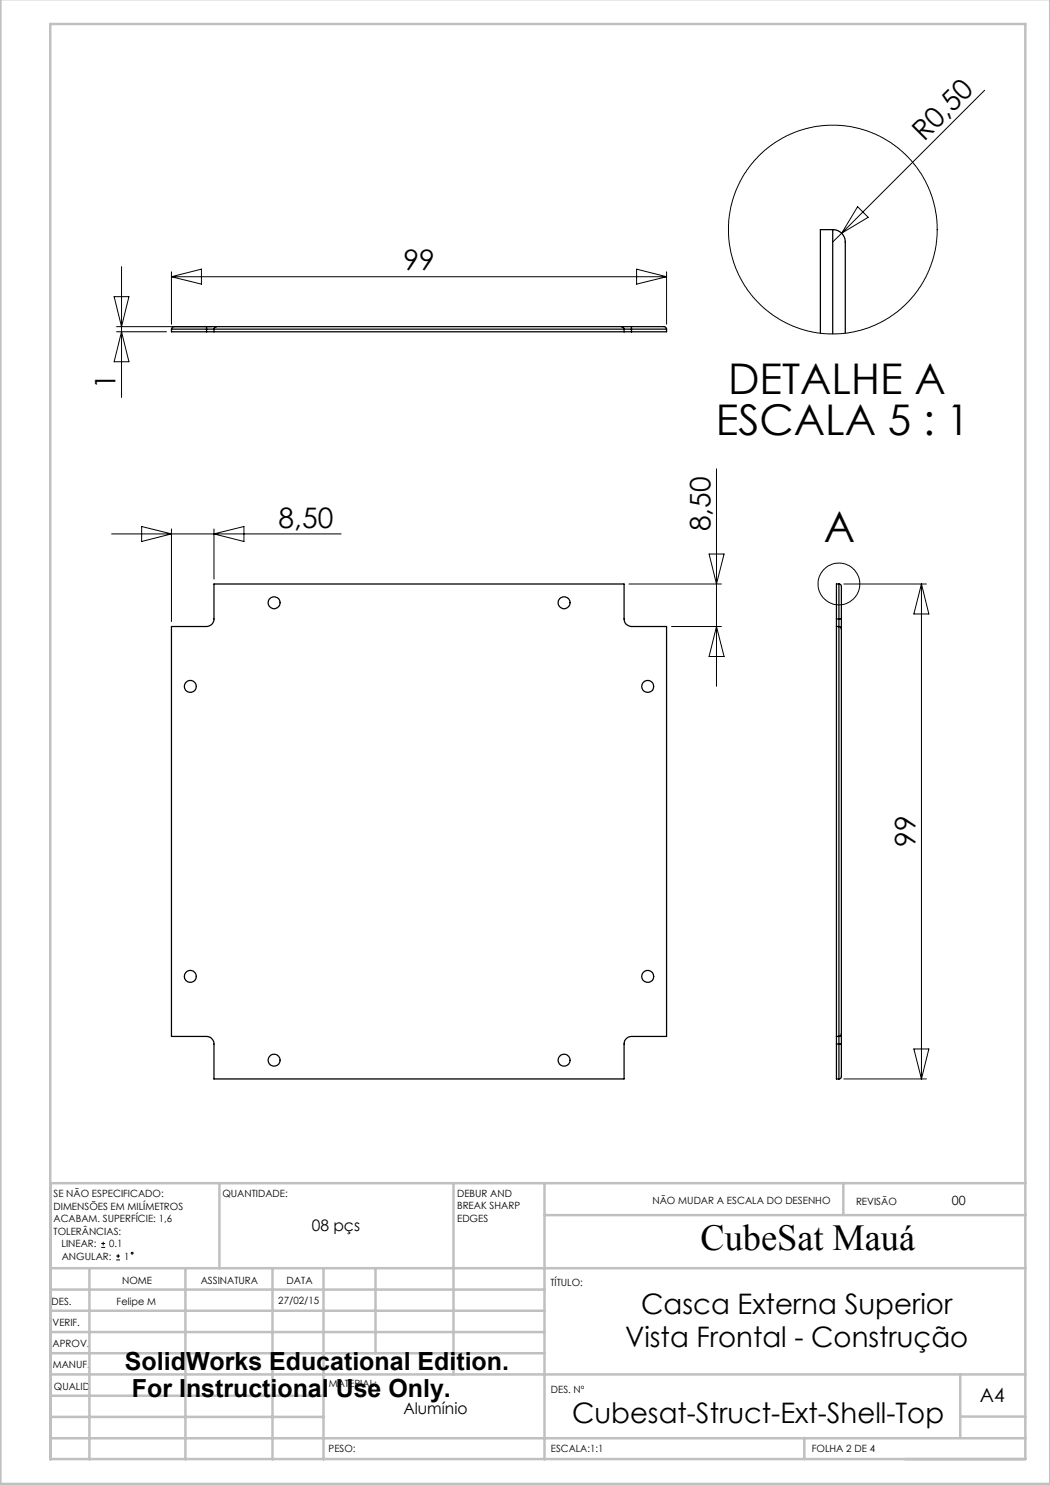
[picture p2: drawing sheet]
<svg xmlns="http://www.w3.org/2000/svg" width="210mm" height="297mm" viewBox="0 0 210 297" stroke-linecap="round" stroke-linejoin="round" font-family="sans-serif">
<g fill="none" stroke="#000" stroke-width=".2">
<path d="M196.9 18.1l-28.6 28.5M22.8 59.3h3l-1.5 6zM24.3 53.3v26.2M34.3 54.4v10.4M34.3 55.3h99M34.3 55.3l6-1.5v3zM127.3 53.8l6 1.5-6 1.5zM133.3 54.4v10.4M168.3 46.6l-1.8 1.8M171.5 41.3l2.1 2.2-5.3 3.1zM23.3 65.3h19M23.3 66.4h10"/>
<path d="M24.3 66.4l1.5 6h-3zM143.3 93.8v43.5M22.3 106.8h45.9M28.3 105.3l6 1.5-6 1.5zM34.3 105.8v18.5M42.8 105.8v10M42.8 106.8l6-1.5v3zM125.8 116.8h18.5M141.8 110.8h3l-1.5 6zM168.8 116.8h16.5M184.3 116.8v99M184.3 116.8l1.5 6h-3z"/>
<path d="M134.3 125.3h10M143.3 125.3l1.5 6h-3zM168.8 215.8h16.5M182.8 209.8h3l-1.5 6zM20.2 249.5h.8M20.2 248.7h.8M20.6 248.4v.7M23.2 252h.8M23.2 251.2h.8M23.6 250.8v.8"/>
<circle cx="166.6" cy="45.9" r="20.9"/>
<circle cx="167.8" cy="116.8" r="4.2"/>
<circle cx="26.4" cy="250.6" r=".19"/>
</g>
<g fill="none" stroke="#c0c0c0" stroke-width=".5">
<path d="M.1 -.1v296.9h209.9v-296.9M10.1 4.8h195v287h-195zM43.9 236.6v17M90.7 236.6v38.3M108.9 236.6v55.3M168.7 236.6v6.3M205.1 236.6h-195v55.3M10.1 253.6h195M10.1 257.9h98.8M17.9 253.6v38.3M37.1 253.6v38.3M54.5 253.6v38.3"/>
<path d="M64.7 253.6v38.3M75.1 253.6v17M108.9 243h96.2M10.1 270.6h98.8M10.1 266.4h98.8M10.1 262.1h98.8M10.1 279.1h54.6M10.1 274.9h195M192.1 274.8v12.7M10.1 287.7h195M10.1 283.4h54.6M160.9 287.5v4.3"/>
<path d="M192.1 283.3h13"/>
</g>
<g fill="none" stroke="#000" stroke-width=".25">
<path d="M166.5 45.9a2.41 2.41 0 0 1 2.6 2.5v18.2M166.5 45.9v20.9M166.5 45.9h-2.4v20.7M34.3 65.8v.6h7M34.3 65.8h7M41.3 65.8h1.5M41.3 65.3v.5M41.3 65.3h2M41.3 66.4h1.5M41.3 65.3h-6.5l-.3 .2-.2 .3M41.3 65.8v.6M42.8 65.8v.6"/>
<path d="M42.8 66.4h82M42.8 65.8h82M43.3 65.3l-.3 .1-.2 .4M43.3 65.3h81M124.3 65.3l.4 .2 .1 .3M124.3 65.3h2M124.8 65.8h1.5M124.8 66.4h1.5M124.8 65.8v.6M126.3 65.3v.5M126.3 65.3h6.6l.3 .3 .1 .2M126.3 65.8h7"/>
<path d="M126.3 65.8v.6M133.3 65.8v.6h-7M167.8 116.8l.3 .1 .2 .3v6.6M167.8 116.8h-.5v7M167.8 116.8v7M34.3 125.3h7a1.51 1.51 0 0 0 1.5-1.5v-7h82v7a1.51 1.51 0 0 0 1.5 1.5h7v82h-7a1.51 1.51 0 0 0-1.5 1.5v7h-82v-7a1.51 1.51 0 0 0-1.5-1.5h-7zM167.3 123.8v1.5M167.3 125.3h.5M167.3 125.3v82M167.3 123.8h.5M167.8 125.3l.4 .2 .1 .3M167.8 123.8v1.5"/>
<path d="M167.8 123.8h.5M167.8 125.3v82M168.3 123.8v2M168.3 125.8v81M167.3 207.3v1.5M167.3 207.3h.5M167.3 208.8v7h.5M167.3 208.8h.5M167.8 207.3v1.5M167.8 208.8h.5M167.8 208.8v7M168.3 206.8l-.1 .3-.4 .2"/>
<path d="M168.3 206.8v2M168.3 208.8v6.6l-.2 .3-.3 .1"/>
<circle cx="38.1" cy="137.3" r="1.2"/>
<circle cx="54.8" cy="120.5" r="1.19"/>
<circle cx="112.8" cy="120.5" r="1.19"/>
<circle cx="129.5" cy="137.3" r="1.2"/>
<circle cx="38.1" cy="195.3" r="1.2"/>
<circle cx="129.5" cy="195.3" r="1.2"/>
<circle cx="54.8" cy="212" r="1.2"/>
<circle cx="112.8" cy="212" r="1.2"/>
</g>
<g font-size="8.5">
<text x="145.6" y="78.7">DETALHE A</text>
<text x="143.1" y="86.9">ESCALA 5 : 1</text>
<text x="164.7" y="108.4">A</text>
</g>
<text font-size="7.3" x="140.1" y="249.9">CubeSat Mauá</text>
<g font-size="5.6">
<text x="184.8" y="28.4" transform="rotate(-45 184.8 28.4)">R0,50</text>
<text x="80.7" y="54.1">99</text>
<text x="23.1" y="77.9" transform="rotate(-90 23.1 77.9)">1</text>
<text x="55.7" y="105.5">8,50</text>
<text x="142.1" y="106.2" transform="rotate(-90 142.1 106.2)">8,50</text>
<text x="183.1" y="169.4" transform="rotate(-90 183.1 169.4)">99</text>
<text x="128.2" y="262.7">Casca Externa Superior</text>
<text x="125" y="269.5">Vista Frontal - Construção</text>
<text x="114.4" y="284.6">Cubesat-Struct-Ext-Shell-Top</text>
</g>
<g font-size="5">
<text x="25" y="273.9">SolidWorks Educational Edition.</text>
<text x="26.4" y="279.4">For Instructional Use Only.</text>
</g>
<text font-size="3.9" x="196" y="280.4">A4</text>
<g font-size="3.2">
<text x="62.3" y="246.3">08 pçs</text>
<text x="80.7" y="282.8">Alumínio</text>
</g>
<text font-size="2.5" x="190.4" y="240.9">00</text>
<g font-size="2">
<text x="10.7" y="239.5">SE NÃO ESPECIFICADO:</text>
<text x="44.5" y="239.5">QUANTIDADE:</text>
<text x="91.4" y="239.4">DEBUR AND</text>
<text x="10.7" y="242">DIMENSÕES EM MILÍMETROS</text>
<text x="10.7" y="244.5">ACABAM. SUPERFÍCIE: 1,6</text>
<text x="91.4" y="241.9">BREAK SHARP</text>
<text x="91.4" y="244.4">EDGES</text>
<text x="130.5" y="240.8">NÃO MUDAR A ESCALA DO DESENHO</text>
<text x="171.2" y="241">REVISÃO</text>
<text x="10.7" y="247">TOLERÂNCIAS:</text>
<text x="12.3" y="249.5">LINEAR:</text>
<text x="12.3" y="252">ANGULAR:</text>
<text x="21.8" y="249.5">0.1</text>
<text x="24.8" y="252">1</text>
<text x="24.4" y="256.9">NOME</text>
<text x="40.1" y="256.8">ASSINATURA</text>
<text x="57.3" y="256.8">DATA</text>
<text x="110.1" y="257.1">TÍTULO:</text>
<text x="10.3" y="260.9">DES.</text>
<text x="23.3" y="261">Felipe M</text>
<text x="55.7" y="260.8">27/02/15</text>
<text x="10.5" y="269.3">APROV.</text>
<text x="10.5" y="265.2">VERIF.</text>
<text x="10.6" y="273.6">MANUF.</text>
<text x="10.8" y="278">QUALID</text>
<text x="65.8" y="277.4">MATERIAL:</text>
<text x="110.2" y="278.5">DES. Nº</text>
<text x="65.7" y="290.4">PESO:</text>
<text x="110.2" y="290.5">ESCALA:1:1</text>
<text x="162.4" y="290.4">FOLHA 2 DE 4</text>
</g>
</svg>
